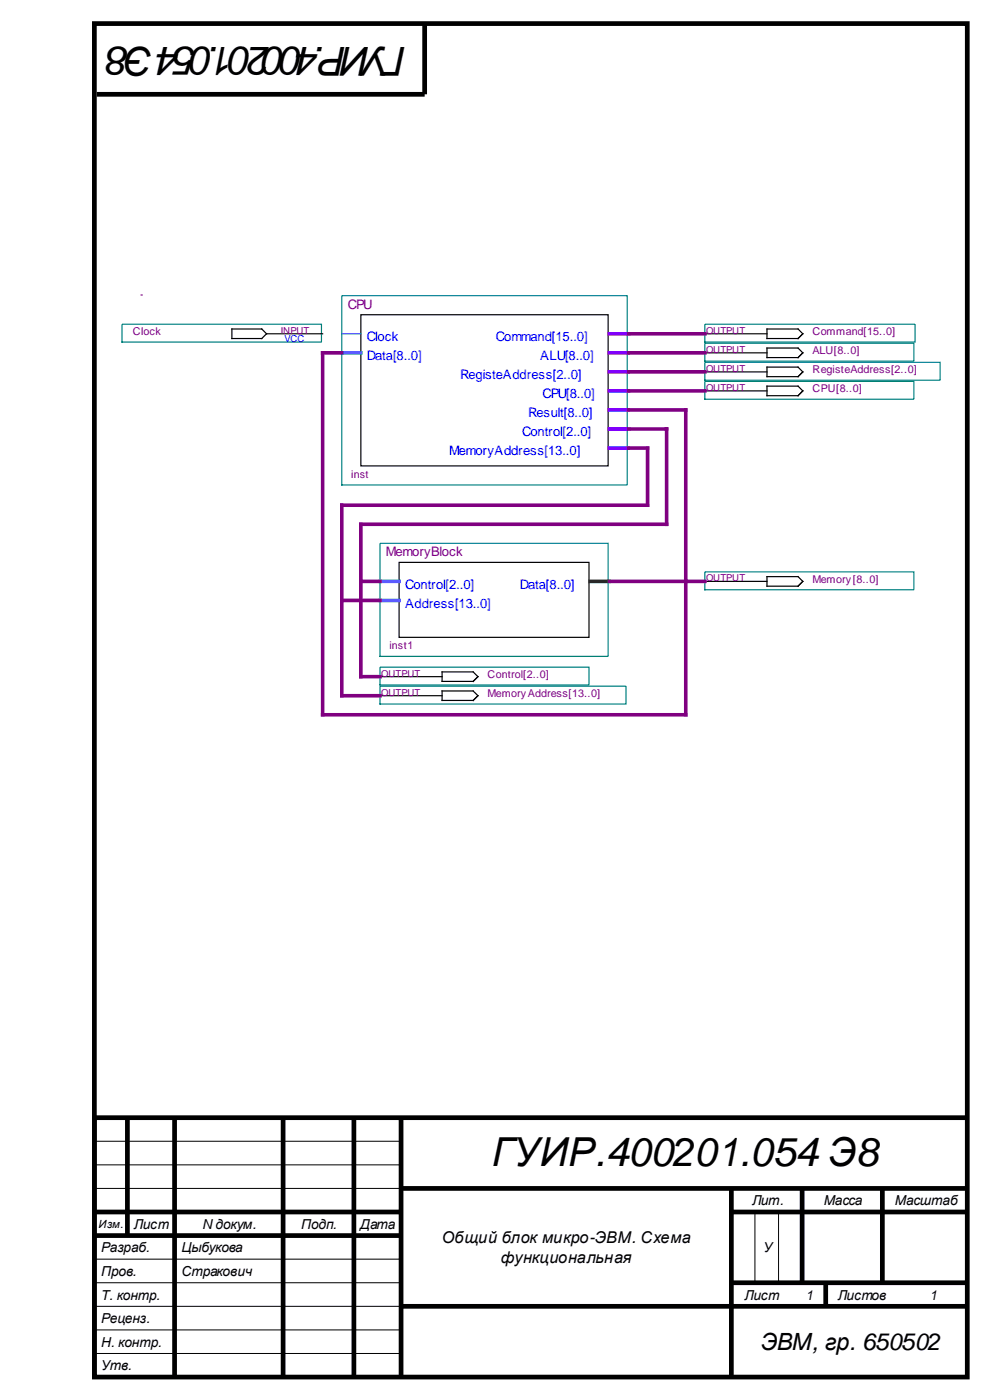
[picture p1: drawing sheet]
<svg xmlns="http://www.w3.org/2000/svg" width="210mm" height="297mm" viewBox="0 0 210 297" stroke-linecap="round" stroke-linejoin="round" font-family="sans-serif">
<g fill="none" stroke="#000" stroke-width="1" stroke-linecap="butt">
<path d="M20 5h185v287h-185zM90 5v15h-69.5M27 237v25M37 237v55M60 237v55M75 237v55M85 237v55M205 237h-185v55M20 257h65M85 252h120M155 252v40M155 257h50"/>
<path d="M170 252v20M187 252v20M20 262h65M85 277h120M155 272h50M175 272v5"/>
</g>
<path d="M20 242h65M20 247h65M20 252h65M160 257v15M165 257v15M20 272h65M20 277h65M20 267h65M20 282h65M20 287h65" fill="none" stroke="#000" stroke-width=".21"/>
<path d="M72.4 62.7h60.5v40.1h-60.5z" fill-rule="evenodd" fill="#fff" stroke="#008080" stroke-width=".25" stroke-dasharray=".3 .3"/>
<path d="M76.5 66.7h52.4v32.1h-52.4z" fill="none" stroke="#000" stroke-width=".25"/>
<path d="M72.4 70.8h4.1" fill="none" stroke="#0080ff" stroke-width=".25"/>
<path d="M72.4 74.8h4.1" fill="none" stroke="#0080ff" stroke-width=".76"/>
<path d="M129.1 70.8h4.1M129.1 74.8h4.1M129.1 78.8h4.1M129.1 82.9h4.1M129.1 86.9h4.1M129.1 91h4.1M129.1 95h4.1" fill="none" stroke="#8000ff" stroke-width=".76"/>
<path d="M80.5 115.2h48.4v24h-48.4z" fill-rule="evenodd" fill="#fff" stroke="#008080" stroke-width=".25" stroke-dasharray=".3 .3"/>
<path d="M84.6 119.3h40.2v15.8h-40.2z" fill="none" stroke="#000" stroke-width=".25"/>
<path d="M80.5 123.3h4.1M80.5 127.3h4.1" fill="none" stroke="#0080ff" stroke-width=".76"/>
<path d="M125.1 123.3h4" fill="none" stroke="#008000" stroke-width=".76"/>
<path d="M25.9 68.8h42.2v3.7h-42.2z" fill-rule="evenodd" fill="#fff" stroke="#008080" stroke-width=".25" stroke-dasharray=".3 .3"/>
<path d="M49.1 69.8h6.4l1 1-1 1h-6.4zM56.5 70.8h11.9" fill="none" stroke="#000" stroke-width=".25"/>
<path d="M149.4 80.9h44.3v3.8h-44.3z" fill-rule="evenodd" fill="#fff" stroke="#008080" stroke-width=".25" stroke-dasharray=".3 .3"/>
<path d="M149.4 82.9h13.1M162.5 81.9h6.6l1 1-1 1h-6.6z" fill="none" stroke="#000" stroke-width=".25"/>
<path d="M149.4 121.3h44.3v3.8h-44.3z" fill-rule="evenodd" fill="#fff" stroke="#008080" stroke-width=".25" stroke-dasharray=".3 .3"/>
<path d="M149.4 123.3h13.1M162.5 122.3h6.6l1 1-1 1h-6.6z" fill="none" stroke="#000" stroke-width=".25"/>
<path d="M68.4 74.8h4" fill="none" stroke="#800080" stroke-width=".76"/>
<path d="M149.4 68.8h44.5v3.7h-44.5z" fill-rule="evenodd" fill="#fff" stroke="#008080" stroke-width=".25" stroke-dasharray=".3 .3"/>
<path d="M149.4 70.8h13.1M162.5 69.8h6.6l1 1-1 1h-6.6z" fill="none" stroke="#000" stroke-width=".25"/>
<path d="M80.5 145.5h52.2v3.8h-52.2z" fill-rule="evenodd" fill="#fff" stroke="#008080" stroke-width=".25" stroke-dasharray=".3 .3"/>
<path d="M80.5 147.5h13.2M93.7 146.5h6.6l1 1-1 1h-6.6z" fill="none" stroke="#000" stroke-width=".25"/>
<path d="M80.5 141.5h44.3v3.7h-44.3z" fill-rule="evenodd" fill="#fff" stroke="#008080" stroke-width=".25" stroke-dasharray=".3 .3"/>
<path d="M80.5 143.5h13.2M93.7 142.5h6.6l1 1-1 1h-6.6z" fill="none" stroke="#000" stroke-width=".25"/>
<path d="M149.4 76.8h49.8v3.8h-49.8z" fill-rule="evenodd" fill="#fff" stroke="#008080" stroke-width=".25" stroke-dasharray=".3 .3"/>
<path d="M149.4 78.9h13.1M162.5 77.8h6.6l1 1.1-1 1h-6.6z" fill="none" stroke="#000" stroke-width=".25"/>
<path d="M149.4 72.8h44.3v3.8h-44.3z" fill-rule="evenodd" fill="#fff" stroke="#008080" stroke-width=".25" stroke-dasharray=".3 .3"/>
<path d="M149.4 74.8h13.1M162.5 73.8h6.6l1 1-1 1h-6.6z" fill="none" stroke="#000" stroke-width=".25"/>
<path d="M68.4 74.8v76.8h76.9v-64.7h-12.1M133.2 70.8h16.2M133.2 74.8h16.2M133.2 78.8h16.2M133.2 91h8.1v20.2h-64.8v32.3h4M133.2 95h4v12.1h-64.8v40.4h8.1M133.2 82.9h16.2M72.4 127.3h8.1M76.5 123.3h4M129.1 123.3h20.3" fill="none" stroke="#800080" stroke-width=".76"/>
<path d="M29.9 62.6h.2" fill="none" stroke="#800080" stroke-width=".25"/>
<g font-size="8.5">
<text x="86.1" y="10" transform="rotate(-180 86.1 10)">ГУИР.400201.054Э8</text>
<text x="104.3" y="247.3">ГУИР.400201.054 Э8</text>
</g>
<text font-size="5" x="161.2" y="286.2">ЭВМ, гр. 650502</text>
<g font-size="3.4">
<text x="93.7" y="263.6">Общий блок микро-ЭВМ. Схема</text>
<text x="106.1" y="267.9">функциональная</text>
</g>
<g font-size="2.9">
<text x="159.4" y="255.6">Лит.</text>
<text x="174.6" y="255.6">Масса</text>
<text x="189.6" y="255.6">Масштаб</text>
<text x="28.4" y="260.6">Лист</text>
<text x="42.8" y="260.6">N докум.</text>
<text x="63.8" y="260.6">Подп.</text>
<text x="76.4" y="260.6">Дата</text>
<text x="21.4" y="265.6">Разраб.</text>
<text x="38.5" y="265.6">Цыбукова</text>
<text x="161.8" y="265.6">У</text>
<text x="21.4" y="270.6">Пров.</text>
<text x="21.4" y="275.6">Т. контр.</text>
<text x="38.5" y="270.6">Стракович</text>
<text x="157.8" y="275.6">Лист</text>
<text x="170.7" y="275.6">1</text>
<text x="177.6" y="275.6">Листов</text>
<text x="197" y="275.6">1</text>
<text x="21.4" y="280.6">Реценз.</text>
<text x="21.4" y="285.6">Н. контр.</text>
<text x="21.4" y="290.6">Утв.</text>
</g>
<g font-size="2.8" fill="#800080">
<text x="73.7" y="65.5">CPU</text>
<text x="81.8" y="118">MemoryBlock</text>
</g>
<g font-size="2.8" fill="#00f">
<text x="77.7" y="72.3">Clock</text>
<text x="77.7" y="76.3">Data[8..0]</text>
<text x="105.1" y="72.3">Command[15..0]</text>
<text x="114.5" y="76.3">ALU[8..0]</text>
<text x="97.5" y="80.4">RegisteAddress[2..0]</text>
<text x="111.9" y="88.4">Result[8..0]</text>
<text x="115" y="84.4">CPU[8..0]</text>
<text x="110.6" y="92.5">Control[2..0]</text>
<text x="95.2" y="96.5">MemoryAddress[13..0]</text>
<text x="85.8" y="124.8">Control[2..0]</text>
<text x="110.1" y="124.8">Data[8..0]</text>
<text x="85.8" y="128.8">Address[13..0]</text>
</g>
<text font-size="2.4" x="20.9" y="260.5">Изм.</text>
<g font-size="2.3" fill="#800080">
<text x="28.1" y="71">Clock</text>
<text x="172.2" y="71">Command[15..0]</text>
<text x="172.2" y="75.1">ALU[8..0]</text>
<text x="172.2" y="83.1">CPU[8..0]</text>
<text x="172.2" y="79.1">RegisteAddress[2..0]</text>
<text x="74.5" y="101.3">inst</text>
<text x="172.2" y="123.5">Memory[8..0]</text>
<text x="82.6" y="137.7">inst1</text>
<text x="103.3" y="143.7">Control[2..0]</text>
<text x="103.3" y="147.8">MemoryAddress[13..0]</text>
</g>
<g font-size="2" fill="#800080">
<text x="59.5" y="70.8">INPUT</text>
<text x="149.6" y="70.8">OUTPUT</text>
<text x="149.6" y="74.8">OUTPUT</text>
<text x="149.6" y="82.9">OUTPUT</text>
<text x="149.6" y="78.9">OUTPUT</text>
<text x="149.6" y="123.3">OUTPUT</text>
<text x="80.8" y="143.5">OUTPUT</text>
<text x="80.8" y="147.5">OUTPUT</text>
</g>
<text font-size="2" fill="#00f" x="60.3" y="72.5">VCC</text>
</svg>
